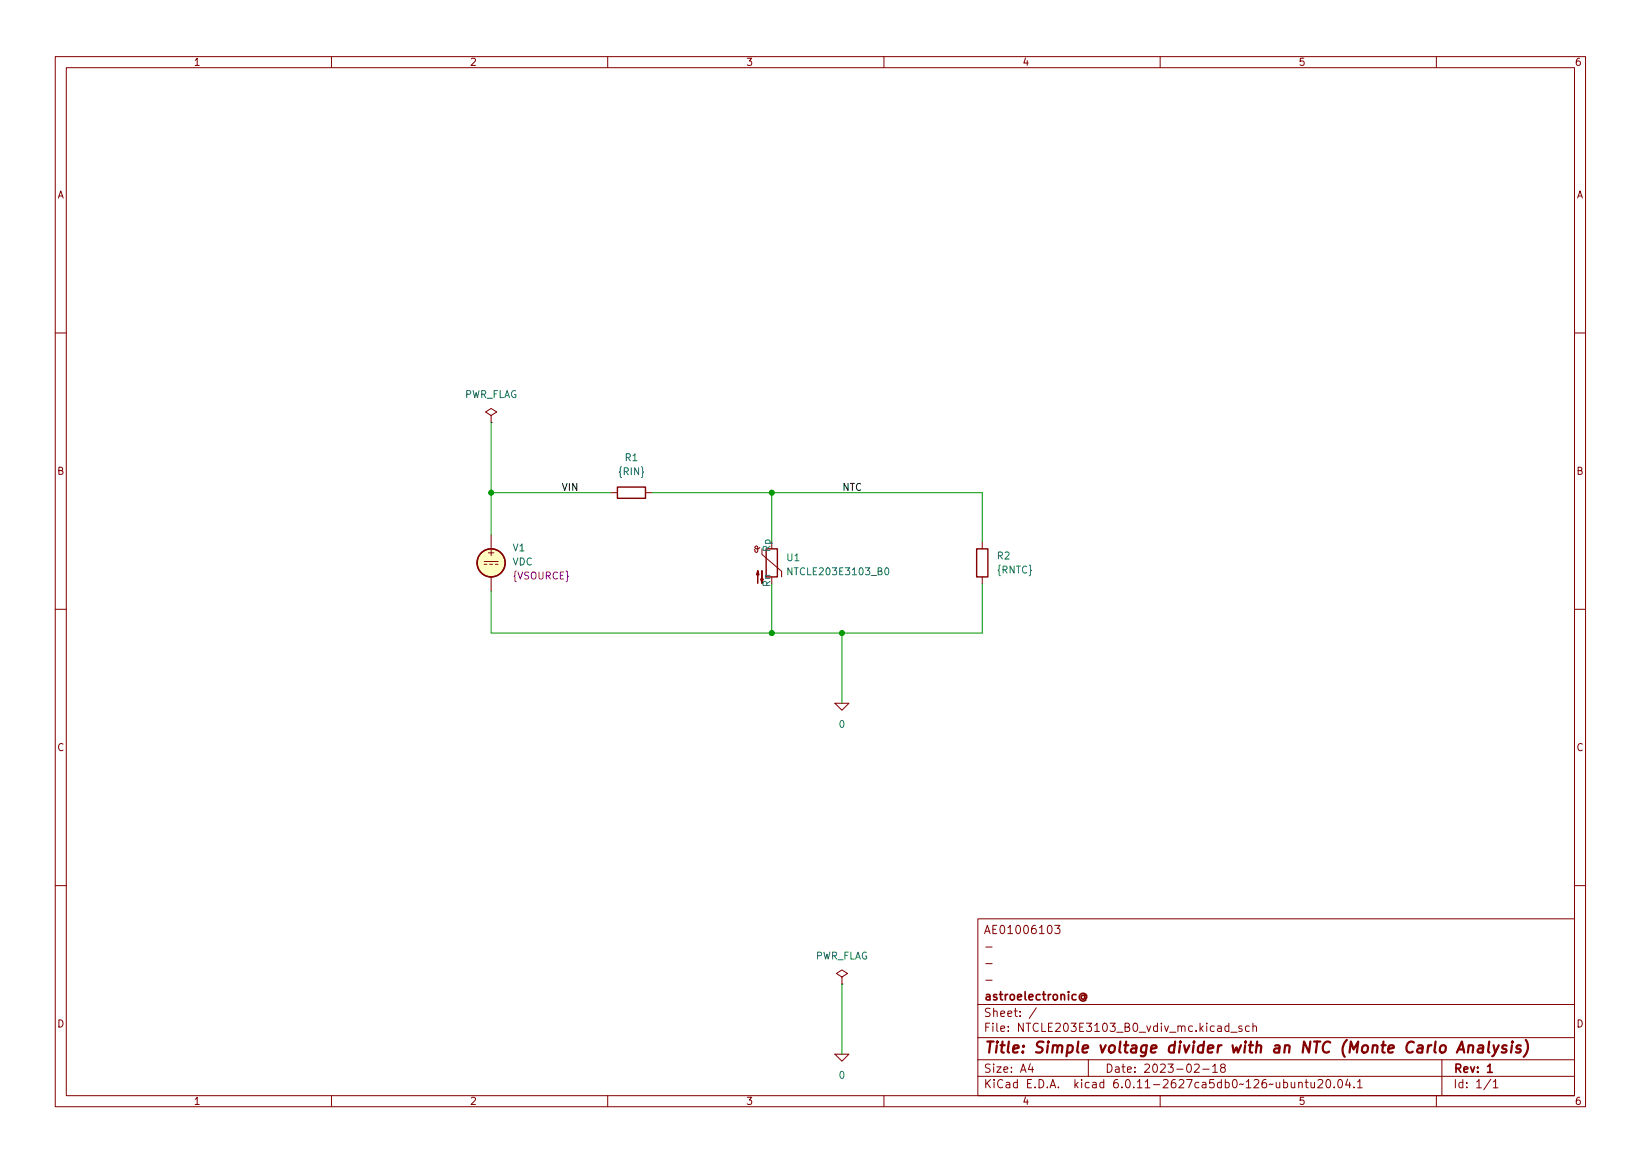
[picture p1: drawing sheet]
(kicad_sch
 (version 20231120)
 (generator "eeschema")
 (generator_version "8.0")
 (paper "A4")
 (title_block
  (title "Simple voltage divider with an NTC (Monte Carlo Analysis)")
  (date "2023-02-18")
  (rev "1")
  (company "astroelectronic@")
  (comment 1 "-")
  (comment 2 "-")
  (comment 3 "-")
  (comment 4 "AE01006103"))
 (lib_symbols
  (symbol "Device:R"
   (pin_numbers hide)
   (pin_names
    (offset 0)) (exclude_from_sim no) (in_bom yes) (on_board yes)
   (property "Reference" "R" (at 2.032 0 90) (effects (font (size 1.27 1.27))))
   (property "Value" "R" (at 0 0 90) (effects (font (size 1.27 1.27))))
   (property "Footprint" "" (at -1.778 0 90) (effects (font (size 1.27 1.27)) (hide yes)))
   (property "Datasheet" "~" (at 0 0 0) (effects (font (size 1.27 1.27)) (hide yes)))
   (property "Description" "Resistor" (at 0 0 0) (effects (font (size 1.27 1.27)) (hide yes)))
   (symbol "R_0_1"
    (rectangle (start -1.016 -2.54) (end 1.016 2.54) (stroke (width 0.254) (type default)) (fill (type none))))
   (symbol "R_1_1"
    (pin passive line (at 0 3.81 270) (length 1.27) (name "~" (effects (font (size 1.27 1.27)))) (number "1" (effects (font (size 1.27 1.27)))))
    (pin passive line (at 0 -3.81 90) (length 1.27) (name "~" (effects (font (size 1.27 1.27)))) (number "2" (effects (font (size 1.27 1.27)))))))
  (symbol "NTCLE203E3103_B0:NTCLE203E3103"
   (pin_numbers hide)
   (pin_names
    (offset 0)) (exclude_from_sim no) (in_bom yes) (on_board yes)
   (property "Reference" "TH" (at -4.445 0 90) (effects (font (size 1.27 1.27))))
   (property "Value" "NTCLE203E3103" (at 3.175 0 90) (effects (font (size 1.27 1.27))))
   (property "Footprint" "" (at 0 1.27 0) (effects (font (size 1.27 1.27)) (hide yes)))
   (property "Datasheet" "~" (at 0 1.27 0) (effects (font (size 1.27 1.27)) (hide yes)))
   (property "Description" "Temperature dependent resistor, negative temperature coefficient" (at 0 0 0) (effects (font (size 1.27 1.27)) (hide yes)))
   (symbol "NTCLE203E3103_0_1"
    (arc (start -3.048 2.159) (mid -3.0495 2.3143) (end -3.175 2.413) (stroke (width 0) (type default)) (fill (type none)))
    (arc (start -3.048 2.159) (mid -2.9736 1.9794) (end -2.794 1.905) (stroke (width 0) (type default)) (fill (type none)))
    (arc (start -3.048 2.794) (mid -2.9736 2.6144) (end -2.794 2.54) (stroke (width 0) (type default)) (fill (type none)))
    (arc (start -2.794 1.905) (mid -2.6144 1.9794) (end -2.54 2.159) (stroke (width 0) (type default)) (fill (type none)))
    (arc (start -2.794 2.54) (mid -2.4393 2.5587) (end -2.159 2.794) (stroke (width 0) (type default)) (fill (type none)))
    (arc (start -2.794 3.048) (mid -2.9736 2.9736) (end -3.048 2.794) (stroke (width 0) (type default)) (fill (type none)))
    (arc (start -2.54 2.794) (mid -2.6144 2.9736) (end -2.794 3.048) (stroke (width 0) (type default)) (fill (type none)))
    (rectangle (start -1.016 2.54) (end 1.016 -2.54) (stroke (width 0.254) (type default)) (fill (type none)))
    (polyline (pts (xy -2.54 2.159) (xy -2.54 2.794)) (stroke (width 0) (type default)) (fill (type none)))
    (polyline (pts (xy -1.778 2.54) (xy -1.778 1.524) (xy 1.778 -1.524) (xy 1.778 -2.54)) (stroke (width 0) (type default)) (fill (type none)))
    (polyline (pts (xy -2.54 -3.683) (xy -2.54 -1.397) (xy -2.794 -2.159) (xy -2.286 -2.159) (xy -2.54 -1.397) (xy -2.54 -1.651)) (stroke (width 0) (type default)) (fill (type outline)))
    (polyline (pts (xy -1.778 -1.397) (xy -1.778 -3.683) (xy -2.032 -2.921) (xy -1.524 -2.921) (xy -1.778 -3.683) (xy -1.778 -3.429)) (stroke (width 0) (type default)) (fill (type outline))))
   (symbol "NTCLE203E3103_1_1"
    (pin passive line (at 0 3.81 270) (length 1.27) (name "Rp" (effects (font (size 1.27 1.27)))) (number "1" (effects (font (size 1.27 1.27)))))
    (pin passive line (at 0 -3.81 90) (length 1.27) (name "Rn" (effects (font (size 1.27 1.27)))) (number "2" (effects (font (size 1.27 1.27)))))))
  (symbol "Simulation_SPICE:VDC"
   (pin_numbers hide)
   (pin_names
    (offset 0.0254)) (exclude_from_sim no) (in_bom yes) (on_board yes)
   (property "Reference" "V" (at 2.54 2.54 0) (effects (font (size 1.27 1.27)) (justify left)))
   (property "Value" "VDC" (at 2.54 0 0) (effects (font (size 1.27 1.27)) (justify left)))
   (property "Footprint" "" (at 0 0 0) (effects (font (size 1.27 1.27)) (hide yes)))
   (property "Datasheet" "~" (at 0 0 0) (effects (font (size 1.27 1.27)) (hide yes)))
   (property "Description" "Voltage source, DC" (at 0 0 0) (effects (font (size 1.27 1.27)) (hide yes)))
   (property "Spice_Netlist_Enabled" "Y" (at 0 0 0) (effects (font (size 1.27 1.27)) (justify left) (hide yes)))
   (property "Spice_Primitive" "V" (at 0 0 0) (effects (font (size 1.27 1.27)) (justify left) (hide yes)))
   (property "Spice_Model" "dc(1)" (at 2.54 -2.54 0) (effects (font (size 1.27 1.27)) (justify left)))
   (symbol "VDC_0_0"
    (polyline (pts (xy -1.27 0.254) (xy 1.27 0.254)) (stroke (width 0) (type default)) (fill (type none)))
    (polyline (pts (xy -0.762 -0.254) (xy -1.27 -0.254)) (stroke (width 0) (type default)) (fill (type none)))
    (polyline (pts (xy 0.254 -0.254) (xy -0.254 -0.254)) (stroke (width 0) (type default)) (fill (type none)))
    (polyline (pts (xy 1.27 -0.254) (xy 0.762 -0.254)) (stroke (width 0) (type default)) (fill (type none)))
    (text "+" (at 0 1.905 0) (effects (font (size 1.27 1.27)))))
   (symbol "VDC_0_1"
    (circle (center 0 0) (radius 2.54) (stroke (width 0.254) (type default)) (fill (type background))))
   (symbol "VDC_1_1"
    (pin passive line (at 0 5.08 270) (length 2.54) (name "~" (effects (font (size 1.27 1.27)))) (number "1" (effects (font (size 1.27 1.27)))))
    (pin passive line (at 0 -5.08 90) (length 2.54) (name "~" (effects (font (size 1.27 1.27)))) (number "2" (effects (font (size 1.27 1.27)))))))
  (symbol "power:PWR_FLAG"
   (power)
   (pin_numbers hide)
   (pin_names
    (offset 0) hide) (exclude_from_sim no) (in_bom yes) (on_board yes)
   (property "Reference" "#FLG" (at 0 1.905 0) (effects (font (size 1.27 1.27)) (hide yes)))
   (property "Value" "PWR_FLAG" (at 0 3.81 0) (effects (font (size 1.27 1.27))))
   (property "Footprint" "" (at 0 0 0) (effects (font (size 1.27 1.27)) (hide yes)))
   (property "Datasheet" "~" (at 0 0 0) (effects (font (size 1.27 1.27)) (hide yes)))
   (property "Description" "Special symbol for telling ERC where power comes from" (at 0 0 0) (effects (font (size 1.27 1.27)) (hide yes)))
   (symbol "PWR_FLAG_0_0"
    (pin power_out line (at 0 0 90) (length 0) (name "pwr" (effects (font (size 1.27 1.27)))) (number "1" (effects (font (size 1.27 1.27))))))
   (symbol "PWR_FLAG_0_1"
    (polyline (pts (xy 0 0) (xy 0 1.27) (xy -1.016 1.905) (xy 0 2.54) (xy 1.016 1.905) (xy 0 1.27)) (stroke (width 0) (type default)) (fill (type none)))))
  (symbol "pspice:0"
   (power)
   (pin_names
    (offset 0)) (exclude_from_sim no) (in_bom yes) (on_board yes)
   (property "Reference" "#GND" (at 0 -2.54 0) (effects (font (size 1.27 1.27)) (hide yes)))
   (property "Value" "0" (at 0 -1.778 0) (effects (font (size 1.27 1.27))))
   (property "Footprint" "" (at 0 0 0) (effects (font (size 1.27 1.27)) (hide yes)))
   (property "Datasheet" "~" (at 0 0 0) (effects (font (size 1.27 1.27)) (hide yes)))
   (property "Description" "0V reference potential for simulation" (at 0 0 0) (effects (font (size 1.27 1.27)) (hide yes)))
   (symbol "0_0_1"
    (polyline (pts (xy -1.27 0) (xy 0 -1.27) (xy 1.27 0) (xy -1.27 0)) (stroke (width 0) (type default)) (fill (type none))))
   (symbol "0_1_1"
    (pin power_in line (at 0 0 0) (length 0) hide (name "0" (effects (font (size 1.016 1.016)))) (number "1" (effects (font (size 1.016 1.016))))))))
 (junction
  (at 139.7 88.9)
  (diameter 0)
  (color 0 0 0 0))
 (junction
  (at 88.9 88.9)
  (diameter 0)
  (color 0 0 0 0))
 (junction
  (at 139.7 114.3)
  (diameter 0)
  (color 0 0 0 0))
 (junction
  (at 152.4 114.3)
  (diameter 0)
  (color 0 0 0 0))
 (wire
  (pts (xy 177.8 114.3) (xy 152.4 114.3))
  (stroke (width 0) (type default)))
 (wire
  (pts (xy 139.7 105.41) (xy 139.7 114.3))
  (stroke (width 0) (type default)))
 (wire
  (pts (xy 118.11 88.9) (xy 139.7 88.9))
  (stroke (width 0) (type default)))
 (wire
  (pts (xy 177.8 105.41) (xy 177.8 114.3))
  (stroke (width 0) (type default)))
 (wire
  (pts (xy 139.7 88.9) (xy 139.7 97.79))
  (stroke (width 0) (type default)))
 (wire
  (pts (xy 88.9 114.3) (xy 88.9 106.68))
  (stroke (width 0) (type default)))
 (wire
  (pts (xy 177.8 88.9) (xy 177.8 97.79))
  (stroke (width 0) (type default)))
 (wire
  (pts (xy 152.4 177.8) (xy 152.4 190.5))
  (stroke (width 0) (type default)))
 (wire
  (pts (xy 152.4 114.3) (xy 139.7 114.3))
  (stroke (width 0) (type default)))
 (wire
  (pts (xy 139.7 88.9) (xy 177.8 88.9))
  (stroke (width 0) (type default)))
 (wire
  (pts (xy 88.9 88.9) (xy 110.49 88.9))
  (stroke (width 0) (type default)))
 (wire
  (pts (xy 139.7 114.3) (xy 88.9 114.3))
  (stroke (width 0) (type default)))
 (wire
  (pts (xy 152.4 114.3) (xy 152.4 127))
  (stroke (width 0) (type default)))
 (wire
  (pts (xy 88.9 76.2) (xy 88.9 88.9))
  (stroke (width 0) (type default)))
 (wire
  (pts (xy 88.9 96.52) (xy 88.9 88.9))
  (stroke (width 0) (type default)))
 (label "NTC"
  (at 152.4 88.9 0)
  (fields_autoplaced yes)
  (effects (font (size 1.27 1.27)) (justify left bottom)))
 (label "VIN"
  (at 101.6 88.9 0)
  (fields_autoplaced yes)
  (effects (font (size 1.27 1.27)) (justify left bottom)))
 (symbol
  (lib_id "power:PWR_FLAG")
  (at 152.4 177.8 0)
  (unit 1)
  (exclude_from_sim no)
  (in_bom yes)
  (on_board yes)
  (dnp no)
  (fields_autoplaced yes)
  (property "Reference" "#FLG02" (at 152.4 175.895 0) (effects (font (size 1.27 1.27)) (hide yes)))
  (property "Value" "PWR_FLAG" (at 152.4 172.72 0) (effects (font (size 1.27 1.27))))
  (property "Footprint" "" (at 152.4 177.8 0) (effects (font (size 1.27 1.27)) (hide yes)))
  (property "Datasheet" "~" (at 152.4 177.8 0) (effects (font (size 1.27 1.27)) (hide yes)))
  (property "Description" "" (at 152.4 177.8 0) (effects (font (size 1.27 1.27)) (hide yes)))
  (pin "1"))
 (symbol
  (lib_id "pspice:0")
  (at 152.4 127 0)
  (unit 1)
  (exclude_from_sim no)
  (in_bom yes)
  (on_board yes)
  (dnp no)
  (fields_autoplaced yes)
  (property "Reference" "#GND01" (at 152.4 129.54 0) (effects (font (size 1.27 1.27)) (hide yes)))
  (property "Value" "0" (at 152.4 130.81 0) (effects (font (size 1.27 1.27))))
  (property "Footprint" "" (at 152.4 127 0) (effects (font (size 1.27 1.27)) (hide yes)))
  (property "Datasheet" "~" (at 152.4 127 0) (effects (font (size 1.27 1.27)) (hide yes)))
  (property "Description" "" (at 152.4 127 0) (effects (font (size 1.27 1.27)) (hide yes)))
  (pin "1"))
 (symbol
  (lib_id "power:PWR_FLAG")
  (at 88.9 76.2 0)
  (unit 1)
  (exclude_from_sim no)
  (in_bom yes)
  (on_board yes)
  (dnp no)
  (fields_autoplaced yes)
  (property "Reference" "#FLG01" (at 88.9 74.295 0) (effects (font (size 1.27 1.27)) (hide yes)))
  (property "Value" "PWR_FLAG" (at 88.9 71.12 0) (effects (font (size 1.27 1.27))))
  (property "Footprint" "" (at 88.9 76.2 0) (effects (font (size 1.27 1.27)) (hide yes)))
  (property "Datasheet" "~" (at 88.9 76.2 0) (effects (font (size 1.27 1.27)) (hide yes)))
  (property "Description" "" (at 88.9 76.2 0) (effects (font (size 1.27 1.27)) (hide yes)))
  (pin "1"))
 (symbol
  (lib_id "NTCLE203E3103_B0:NTCLE203E3103")
  (at 139.7 101.6 0)
  (unit 1)
  (exclude_from_sim no)
  (in_bom yes)
  (on_board yes)
  (dnp no)
  (fields_autoplaced yes)
  (property "Reference" "U1" (at 142.24 100.6474 0) (effects (font (size 1.27 1.27)) (justify left)))
  (property "Value" "NTCLE203E3103_B0" (at 142.24 103.1874 0) (effects (font (size 1.27 1.27)) (justify left)))
  (property "Footprint" "" (at 139.7 100.33 0) (effects (font (size 1.27 1.27)) (hide yes)))
  (property "Datasheet" "~" (at 139.7 100.33 0) (effects (font (size 1.27 1.27)) (hide yes)))
  (property "Description" "" (at 139.7 101.6 0) (effects (font (size 1.27 1.27)) (hide yes)))
  (property "Sim.Device" "SPICE" (at 139.7 101.6 0) (effects (font (size 1.27 1.27)) (hide yes)))
  (property "Sim.Params" "type=\"X\" model=\"NTCLE203E3103_B0\" lib=\"models/NTCLE203E3103.lib\"" (at 0 0 0) (effects (font (size 1.27 1.27)) (hide yes)))
  (property "Sim.Pins" "1=1 2=2" (at 0 0 0) (effects (font (size 1.27 1.27)) (hide yes)))
  (pin "1")
  (pin "2"))
 (symbol
  (lib_id "Device:R")
  (at 114.3 88.9 90)
  (unit 1)
  (exclude_from_sim no)
  (in_bom yes)
  (on_board yes)
  (dnp no)
  (fields_autoplaced yes)
  (property "Reference" "R1" (at 114.3 82.55 90) (effects (font (size 1.27 1.27))))
  (property "Value" "{RIN}" (at 114.3 85.09 90) (effects (font (size 1.27 1.27))))
  (property "Footprint" "" (at 114.3 90.678 90) (effects (font (size 1.27 1.27)) (hide yes)))
  (property "Datasheet" "~" (at 114.3 88.9 0) (effects (font (size 1.27 1.27)) (hide yes)))
  (property "Description" "" (at 114.3 88.9 0) (effects (font (size 1.27 1.27)) (hide yes)))
  (pin "1")
  (pin "2"))
 (symbol
  (lib_id "pspice:0")
  (at 152.4 190.5 0)
  (unit 1)
  (exclude_from_sim no)
  (in_bom yes)
  (on_board yes)
  (dnp no)
  (fields_autoplaced yes)
  (property "Reference" "#GND02" (at 152.4 193.04 0) (effects (font (size 1.27 1.27)) (hide yes)))
  (property "Value" "0" (at 152.4 194.31 0) (effects (font (size 1.27 1.27))))
  (property "Footprint" "" (at 152.4 190.5 0) (effects (font (size 1.27 1.27)) (hide yes)))
  (property "Datasheet" "~" (at 152.4 190.5 0) (effects (font (size 1.27 1.27)) (hide yes)))
  (property "Description" "" (at 152.4 190.5 0) (effects (font (size 1.27 1.27)) (hide yes)))
  (pin "1"))
 (symbol
  (lib_id "Simulation_SPICE:VDC")
  (at 88.9 101.6 0)
  (unit 1)
  (exclude_from_sim no)
  (in_bom yes)
  (on_board yes)
  (dnp no)
  (fields_autoplaced yes)
  (property "Reference" "V1" (at 92.71 98.8701 0) (effects (font (size 1.27 1.27)) (justify left)))
  (property "Value" "VDC" (at 92.71 101.4101 0) (effects (font (size 1.27 1.27)) (justify left)))
  (property "Footprint" "" (at 88.9 101.6 0) (effects (font (size 1.27 1.27)) (hide yes)))
  (property "Datasheet" "~" (at 88.9 101.6 0) (effects (font (size 1.27 1.27)) (hide yes)))
  (property "Description" "" (at 88.9 101.6 0) (effects (font (size 1.27 1.27)) (hide yes)))
  (property "Sim.Device" "SPICE" (at 88.9 101.6 0) (effects (font (size 1.27 1.27)) (justify left) (hide yes)))
  (property "Sim.Params" "type=\"V\" model=\"{VSOURCE}\" lib=\"\"" (at 0 0 0) (effects (font (size 1.27 1.27)) (hide yes)))
  (property "Sim.Pins" "1=1 2=2" (at 0 0 0) (effects (font (size 1.27 1.27)) (hide yes)))
  (pin "1")
  (pin "2"))
 (symbol
  (lib_id "Device:R")
  (at 177.8 101.6 0)
  (unit 1)
  (exclude_from_sim no)
  (in_bom yes)
  (on_board yes)
  (dnp no)
  (fields_autoplaced yes)
  (property "Reference" "R2" (at 180.34 100.3299 0) (effects (font (size 1.27 1.27)) (justify left)))
  (property "Value" "{RNTC}" (at 180.34 102.8699 0) (effects (font (size 1.27 1.27)) (justify left)))
  (property "Footprint" "" (at 176.022 101.6 90) (effects (font (size 1.27 1.27)) (hide yes)))
  (property "Datasheet" "~" (at 177.8 101.6 0) (effects (font (size 1.27 1.27)) (hide yes)))
  (property "Description" "" (at 177.8 101.6 0) (effects (font (size 1.27 1.27)) (hide yes)))
  (pin "1")
  (pin "2"))
 (sheet_instances
  (path ""
   (page "1"))))
